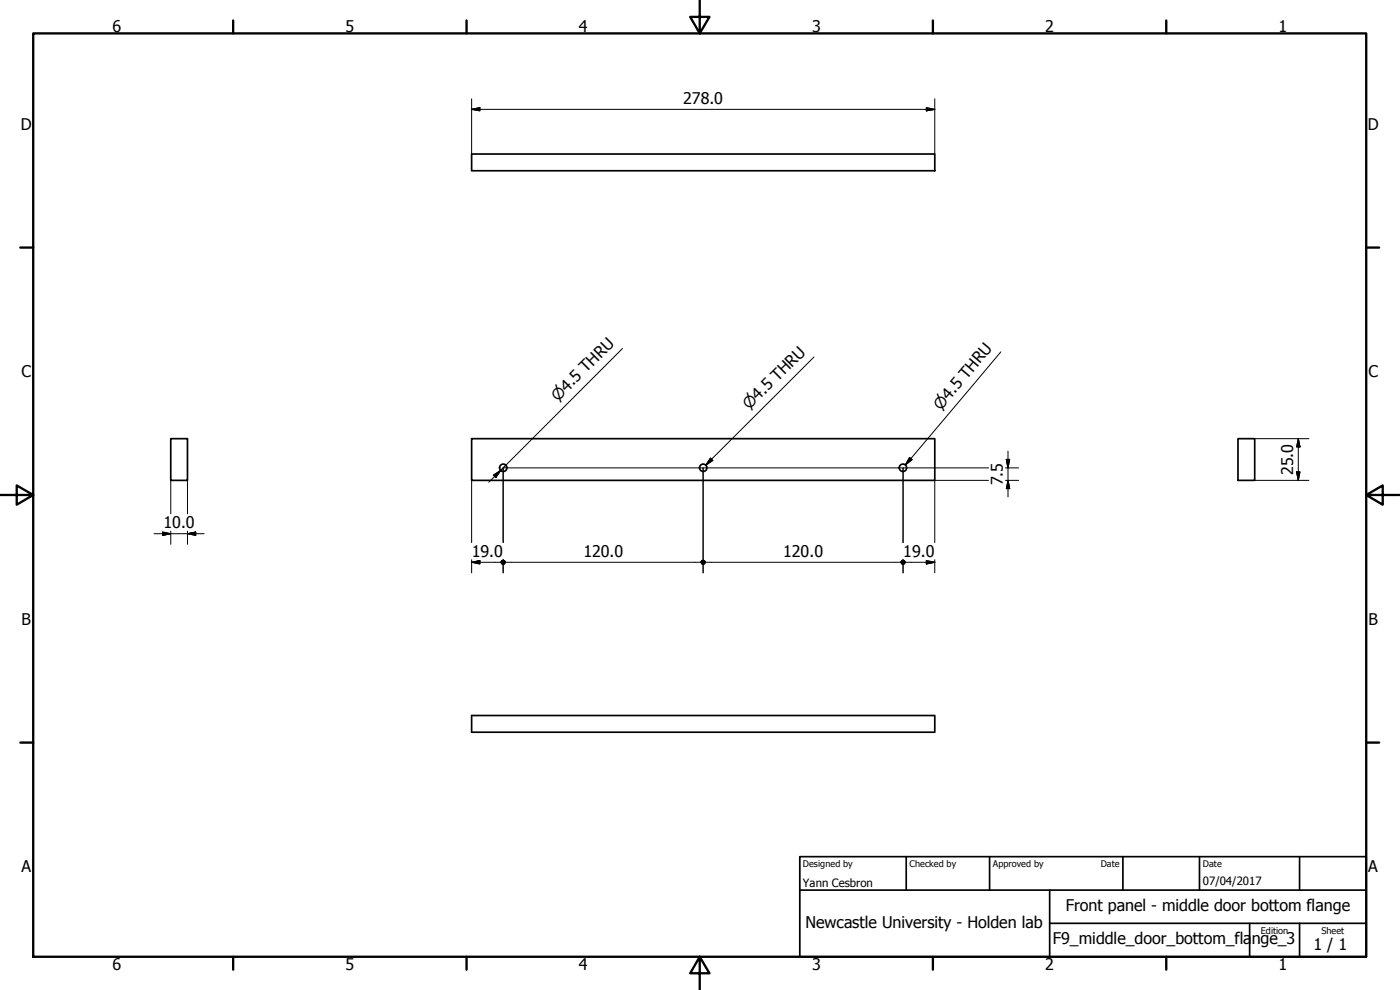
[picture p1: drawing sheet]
<svg xmlns="http://www.w3.org/2000/svg" width="420mm" height="297mm" viewBox="0 0 420 297" stroke-linecap="round" stroke-linejoin="round" font-family="sans-serif">
<!-- layer: Visible (ISO) -->
<g fill="none" stroke="#000" stroke-width=".51">
<path d="M141.5 46.2h139v5h-139zM51.2 131.6h5.1v12.5h-5.1zM141.5 131.6h139v12.5h-139zM371.5 131.6h5.1v12.5h-5.1zM141.5 214.7h139v5h-139z"/>
<circle cx="151" cy="140.4" r="1.11"/>
<circle cx="211" cy="140.4" r="1.11"/>
<circle cx="271" cy="140.4" r="1.11"/>
</g>
<!-- layer: Border (ISO) -->
<g fill="none" stroke="#000" stroke-width=".7">
<path d="M10 10h400v277.1h-400zM70 6.1v3.9M140 6.1v3.9M210 0v10l-2.9-4.9h5.8l-2.9 4.9M280 6.1v3.9M350 6.1v3.9M6.1 74.3h3.9M410 74.3h3.9M0 148.5h10l-5-2.8v5.7l5-2.9M410 148.5l5 2.9v-5.7l-5 2.8h10M6.1 222.8h3.9M410 222.8h3.9"/>
<path d="M70 287.1v3.8M140 287.1v3.8M210 287.1l2.9 4.9h-5.8l2.9-4.9v9.9M280 287.1v3.8M350 287.1v3.8"/>
</g>
<!-- layer: Title (ISO) -->
<path d="M240 257h170v30.1h-170zM272 257v10.1M297 257v10.1M337 257v10.1M360 257v10.1M390 257v10.1M240 267.1h170M315 277h95M315 267.1v20M375 277v10.1M390 277v10.1" fill="none" stroke="#000" stroke-width=".51"/>
<!-- layer: Dimension (ISO) -->
<g fill="none" stroke="#000" stroke-width=".3">
<path d="M141.5 32.8l2.5-.5v1zM141.5 29.6v16.6M141.5 32.8h139M278 32.3l2.5 .5-2.5 .5zM280.5 29.6v16.6M302 137.8h1l-.5 2.6zM302.5 135.4v13.7M376.6 131.6h16.2M389.6 131.6l.5 2.5h-1zM389.6 131.6v12.5M48.8 159.6l2.4 .5-2.4 .5zM51.2 144.1v10.1"/>
<path d="M51.2 159.4v3.9M56.3 144.1v10.1M56.3 159.4v3.9M141.5 144.1v18.7M211 140.4v31.5M271 140.4v22.4M296.7 140.4h-145.7v22.4M296.7 144.1h-16.2v18.7M301.8 144.1h3.9M301.8 140.4h3.9M302.5 144.1l.5 2.5h-1zM376.6 144.1h16.2"/>
<path d="M389.1 141.6h1l-.5 2.5zM46.2 160.1h15.1M56.3 160.1l2.4-.5v1zM141.5 168.7l2.5-.5v1zM141.5 168.7h8.9M141.5 167.9v4M151 167.9v4M151.6 168.7h58.8M211.6 168.7h58.8M271 167.9v4M271.7 168.7h8.8M278 168.2l2.5 .5-2.5 .5z"/>
<path d="M280.5 167.9v4"/>
</g>
<g fill="#000" stroke="#000" stroke-width=".3">
<path d="M141.5 32.8l2.5-.5zM141.5 32.8l2.5-.5v1zM278 33.3l2.5-.5zM278 32.3l2.5 .5-2.5 .5zM302 137.8l.5 2.6zM302 137.8h1l-.5 2.6zM389.6 131.6l.5 2.5zM389.6 131.6l.5 2.5h-1zM56.3 160.1l2.4-.5zM56.3 160.1l2.4-.5v1zM302.5 144.1l.5 2.5zM302.5 144.1l.5 2.5h-1z"/>
<path d="M389.1 141.6l.5 2.5zM389.1 141.6h1l-.5 2.5zM48.8 160.6l2.4-.5zM48.8 159.6l2.4 .5-2.4 .5zM141.5 168.7l2.5-.5zM141.5 168.7l2.5-.5v1zM150.4 168.7l.6 .6-.4-.2zM150.4 168.7l1 .4-.4 .2zM150.4 168.7h1.2l-.2 .4zM150.4 168.7l1-.4 .2 .4zM150.4 168.7l.6-.6 .4 .2zM150.6 168.3l.4-.2-.6 .6z"/>
<path d="M150.6 168.3l-.2 .4zM151 168.1l.4 .2 .2 .4zM150.6 168.3l.4-.2 .6 .6zM150.6 168.3l1 .4h-1.2zM150.4 168.7h1.2l-1 .4zM150.6 169.1l1-.4-.6 .6zM151 169.3l.6-.6-.2 .4zM151.6 168.7l-.2 .4zM210.4 168.7l.6 .6-.4-.2zM210.4 168.7l1.1 .4-.5 .2zM210.4 168.7h1.2l-.1 .4zM210.4 168.7l1.1-.4 .1 .4z"/>
<path d="M211 168.1l.5 .2-1.1 .4zM210.6 168.3l.4-.2-.6 .6zM210.6 168.3l-.2 .4zM211 168.1l.5 .2 .1 .4zM210.6 168.3l.4-.2 .6 .6zM210.6 168.3l1 .4h-1.2zM210.4 168.7h1.2l-1 .4zM210.6 169.1l1-.4-.6 .6zM211 169.3l.6-.6-.1 .4zM211.6 168.7l-.1 .4zM270.4 168.7l.6 .6-.4-.2zM270.4 168.7l1.1 .4-.5 .2z"/>
<path d="M270.4 168.7h1.3l-.2 .4zM270.4 168.7l1.1-.4 .2 .4zM271 168.1l.5 .2-1.1 .4zM270.6 168.3l.4-.2-.6 .6zM270.6 168.3l-.2 .4zM271 168.1l.5 .2 .2 .4zM270.6 168.3l.4-.2 .7 .6zM270.6 168.3l1.1 .4h-1.3zM270.4 168.7h1.3l-1.1 .4zM270.6 169.1l1.1-.4-.7 .6zM271 169.3l.7-.6-.2 .4zM271.7 168.7l-.2 .4z"/>
<path d="M278 169.2l2.5-.5zM278 168.2l2.5 .5-2.5 .5z"/>
</g>
<!-- layer: Symbol (ISO) -->
<path d="M186.8 104.6l-36.6 36.5M244.3 107.1l-32.5 32.5M300.4 105.6l-28.7 33.9M151.8 139.6l-5.1 5.1M213.2 137.5l.7 .7-2.1 1.4zM273 137.3l.7 .6-2 1.6zM148.1 142.5l2.1-1.4-1.4 2.2z" fill="none" stroke="#000" stroke-width=".3"/>
<path d="M213.2 137.5l-1.4 2.1zM213.2 137.5l.7 .7-2.1 1.4zM273 137.3l-1.3 2.2zM273 137.3l.7 .6-2 1.6zM150.2 141.1l-1.4 2.2zM148.1 142.5l2.1-1.4-1.4 2.2z" fill="#000" stroke="#000" stroke-width=".3"/>
<g font-size="4.8">
<text x="33.7" y="9.6">6</text>
<text x="103.7" y="9.6">5</text>
<text x="173.7" y="9.6">4</text>
<text x="243.7" y="9.6">3</text>
<text x="313.7" y="9.6">2</text>
<text x="383.7" y="9.6">1</text>
<text x="205" y="31.2">278.0</text>
<text x="6.2" y="38.9">D</text>
<text x="410.5" y="38.9">D</text>
<text x="6.4" y="113.1">C</text>
<text x="410.7" y="113.1">C</text>
<text x="388" y="142.5" transform="rotate(-90 388 142.5)">25.0</text>
<text x="300.9" y="145.6" transform="rotate(-90 300.9 145.6)">7.5</text>
<text x="49.1" y="158.5">10.0</text>
<text x="141.6" y="167.1">19.0</text>
<text x="175.1" y="167.1">120.0</text>
<text x="235" y="167.1">120.0</text>
<text x="271.1" y="167.1">19.0</text>
<text x="6.4" y="187.4">B</text>
<text x="410.7" y="187.4">B</text>
<text x="6.4" y="261.7">A</text>
<text x="410.7" y="261.7">A</text>
<text x="319.8" y="273.4">Front panel - middle door bottom flange</text>
<text x="241.7" y="278.4">Newcastle University - Holden lab</text>
<text x="316" y="283.4">F9_middle_door_bottom_fla</text>
<text x="375.7" y="283.4">nge_3</text>
<text x="394.2" y="285">1 / 1</text>
<text x="33.7" y="290.9">6</text>
<text x="103.7" y="290.9">5</text>
<text x="173.7" y="290.9">4</text>
<text x="243.7" y="290.9">3</text>
<text x="313.7" y="290.9">2</text>
<text x="383.7" y="290.9">1</text>
</g>
<g font-size="4.6">
<text x="167.4" y="120.6" transform="rotate(-45 167.4 120.6)">⌀4.5 THRU</text>
<text x="224.9" y="123.1" transform="rotate(-45 224.9 123.1)">⌀4.5 THRU</text>
<text x="282.3" y="123.2" transform="rotate(-50 282.3 123.2)">⌀4.5 THRU</text>
</g>
<g font-size="3.4">
<text x="241" y="266">Yann Cesbron</text>
<text x="361" y="265.5">07/04/2017</text>
</g>
<g font-size="2.7">
<text x="241" y="260.1">Designed by</text>
<text x="273" y="260.1">Checked by</text>
<text x="298" y="260.1">Approved by</text>
<text x="330.3" y="260">Date</text>
<text x="361" y="260">Date</text>
<text x="378.4" y="280.1">Edition</text>
<text x="396.6" y="280.1">Sheet</text>
</g>
</svg>
